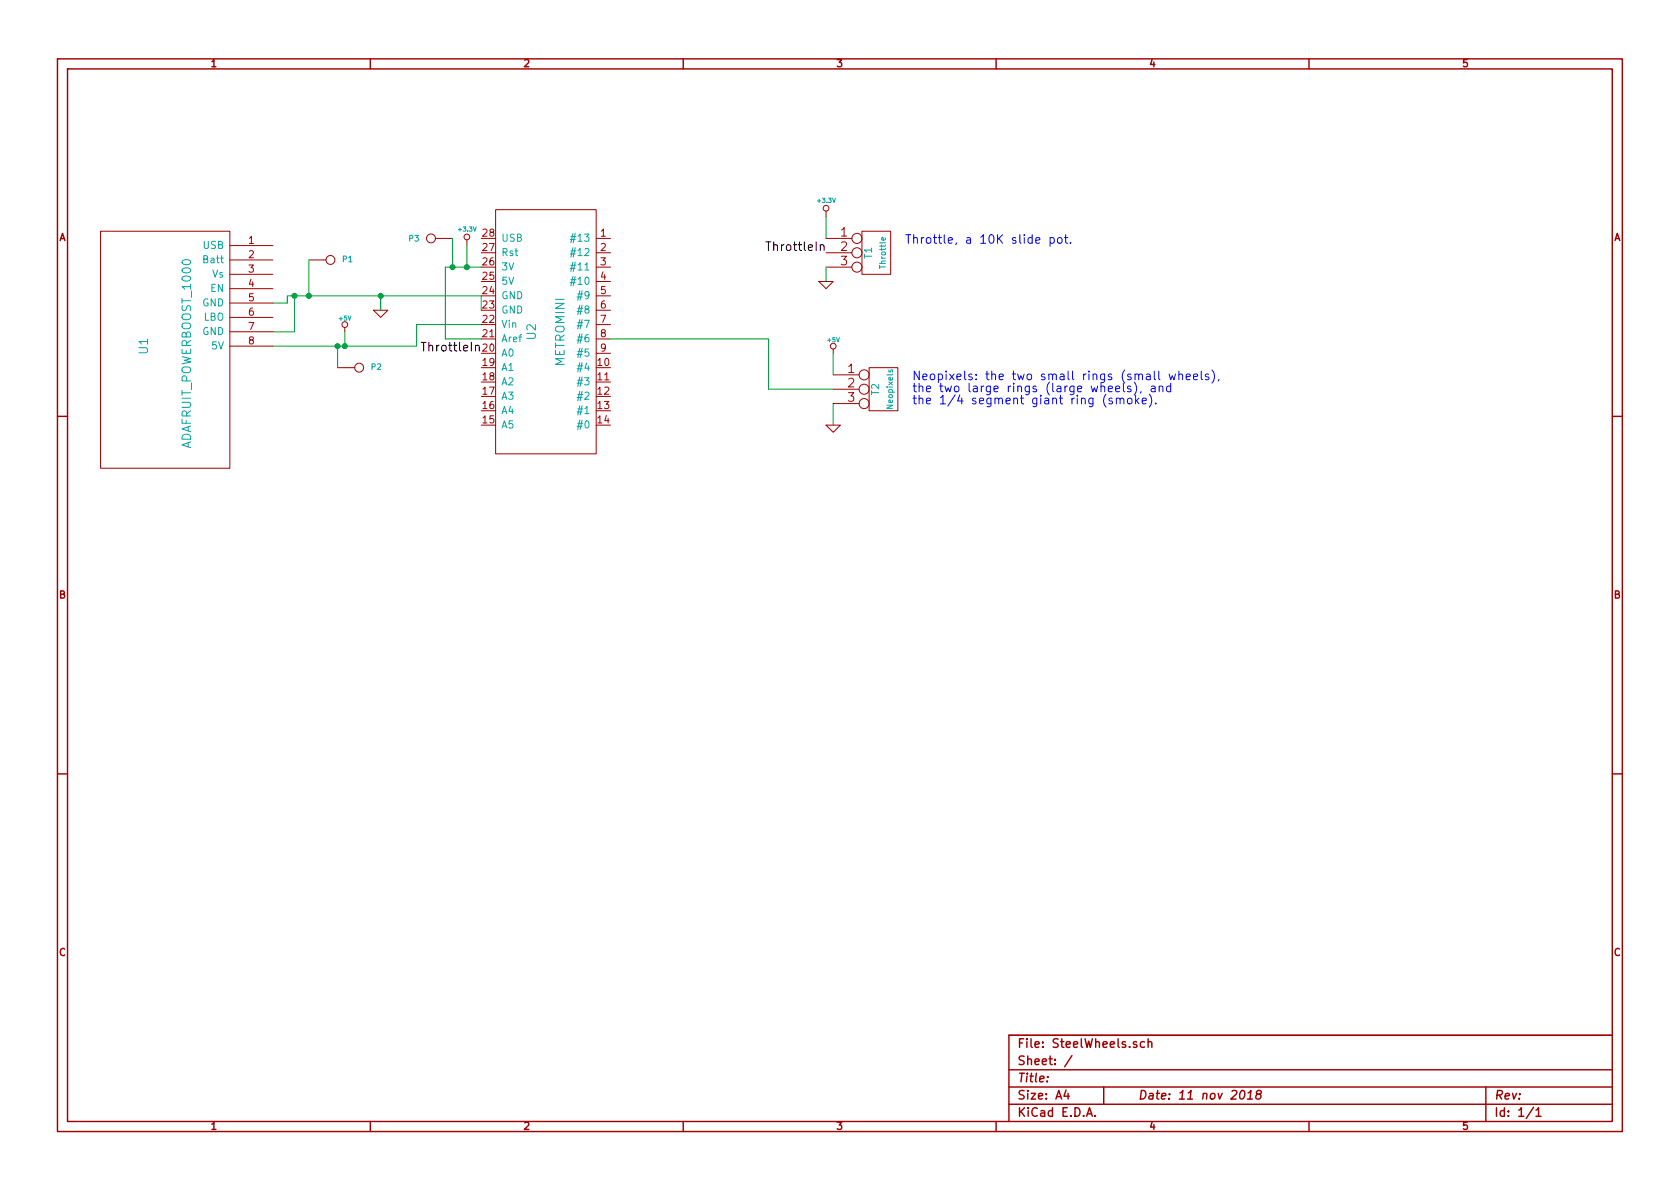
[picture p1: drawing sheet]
EESchema Schematic File Version 2
LIBS:power
LIBS:device
LIBS:transistors
LIBS:conn
LIBS:linear
LIBS:regul
LIBS:74xx
LIBS:cmos4000
LIBS:adc-dac
LIBS:memory
LIBS:xilinx
LIBS:special
LIBS:microcontrollers
LIBS:dsp
LIBS:microchip
LIBS:analog_switches
LIBS:motorola
LIBS:texas
LIBS:intel
LIBS:audio
LIBS:interface
LIBS:digital-audio
LIBS:philips
LIBS:display
LIBS:cypress
LIBS:siliconi
LIBS:opto
LIBS:atmel
LIBS:contrib
LIBS:valves
LIBS:adafruit_breakouts
LIBS:feather_m0_express
LIBS:metromini
LIBS:adafruit_powerboost_500
LIBS:SteelWheels-cache
EELAYER 27 0
EELAYER END
$Descr A4 11693 8268
encoding utf-8
Sheet 1 1
Title ""
Date "11 nov 2018"
Rev ""
Comp ""
Comment1 ""
Comment2 ""
Comment3 ""
Comment4 ""
$EndDescr
$Comp
L METROMINI U2
U 1 1
P 3800 2300
F 0 "U2" H 3800 2200 60  0000 C CNN
F 1 "METROMINI" H 3800 2400 60  0000 C CNN
F 2 "~" H 3800 2300 60  0000 C CNN
F 3 "~" H 3800 2300 60  0000 C CNN
	1    3800 2300
	0    1    1    0   
$EndComp
$Comp
L ADAFRUIT_POWERBOOST_1000 U1
U 1 1
P 1150 2400
F 0 "U1" H 1150 2250 60  0000 C CNN
F 1 "ADAFRUIT_POWERBOOST_1000" H 1200 2550 60  0000 C CNN
F 2 "~" H 1150 2400 60  0000 C CNN
F 3 "~" H 1150 2400 60  0000 C CNN
	1    1150 2400
	0    1    1    0   
$EndComp
$Comp
L CONN_3 T1
U 1 1
P 6100 1750
F 0 "T1" V 6050 1750 50  0000 C CNN
F 1 "Throttle" V 6150 1750 40  0000 C CNN
F 2 "~" H 6100 1750 60  0000 C CNN
F 3 "~" H 6100 1750 60  0000 C CNN
	1    6100 1750
	1    0    0    -1  
$EndComp
$Comp
L CONN_3 T2
U 1 1
P 6150 2700
F 0 "T2" V 6100 2700 50  0000 C CNN
F 1 "Neopixels" V 6200 2700 40  0000 C CNN
F 2 "~" H 6150 2700 60  0000 C CNN
F 3 "~" H 6150 2700 60  0000 C CNN
	1    6150 2700
	1    0    0    -1  
$EndComp
Wire Wire Line
	3350 1850 3100 1850
Wire Wire Line
	3100 1850 3100 2350
Wire Wire Line
	3100 2350 3350 2350
Wire Wire Line
	3350 2150 3350 2050
Wire Wire Line
	3350 2050 2000 2050
Wire Wire Line
	2000 2050 2000 2100
Wire Wire Line
	2000 2100 1900 2100
Wire Wire Line
	1900 2300 2050 2300
Wire Wire Line
	2050 2300 2050 2050
Connection ~ 2050 2050
Wire Wire Line
	1900 2400 2900 2400
Wire Wire Line
	2900 2400 2900 2250
Wire Wire Line
	2900 2250 3350 2250
$Comp
L +5V #PWR01
U 1 1
P 2400 2300
F 0 "#PWR01" H 2400 2390 20  0001 C CNN
F 1 "+5V" H 2400 2390 30  0000 C CNN
F 2 "" H 2400 2300 60  0000 C CNN
F 3 "" H 2400 2300 60  0000 C CNN
	1    2400 2300
	1    0    0    -1  
$EndComp
Wire Wire Line
	2400 2300 2400 2400
Connection ~ 2400 2400
$Comp
L CONN_1 P2
U 1 1
P 2500 2550
F 0 "P2" H 2580 2550 40  0000 L CNN
F 1 "CONN_1" H 2500 2605 30  0001 C CNN
F 2 "~" H 2500 2550 60  0000 C CNN
F 3 "~" H 2500 2550 60  0000 C CNN
	1    2500 2550
	1    0    0    -1  
$EndComp
Wire Wire Line
	2350 2550 2350 2400
Connection ~ 2350 2400
$Comp
L CONN_1 P1
U 1 1
P 2300 1800
F 0 "P1" H 2380 1800 40  0000 L CNN
F 1 "CONN_1" H 2300 1855 30  0001 C CNN
F 2 "~" H 2300 1800 60  0000 C CNN
F 3 "~" H 2300 1800 60  0000 C CNN
	1    2300 1800
	1    0    0    -1  
$EndComp
Wire Wire Line
	2150 1800 2150 2050
Connection ~ 2150 2050
$Comp
L CONN_1 P3
U 1 1
P 3000 1650
F 0 "P3" H 3080 1650 40  0000 L CNN
F 1 "CONN_1" H 3000 1705 30  0001 C CNN
F 2 "~" H 3000 1650 60  0000 C CNN
F 3 "~" H 3000 1650 60  0000 C CNN
	1    3000 1650
	-1   0    0    1   
$EndComp
Wire Wire Line
	3150 1650 3150 1850
Connection ~ 3150 1850
$Comp
L GND #PWR02
U 1 1
P 2650 2150
F 0 "#PWR02" H 2650 2150 30  0001 C CNN
F 1 "GND" H 2650 2080 30  0001 C CNN
F 2 "" H 2650 2150 60  0000 C CNN
F 3 "" H 2650 2150 60  0000 C CNN
	1    2650 2150
	1    0    0    -1  
$EndComp
Wire Wire Line
	2650 2150 2650 2050
Connection ~ 2650 2050
$Comp
L +3.3V #PWR03
U 1 1
P 3250 1700
F 0 "#PWR03" H 3250 1660 30  0001 C CNN
F 1 "+3.3V" H 3250 1810 30  0000 C CNN
F 2 "" H 3250 1700 60  0000 C CNN
F 3 "" H 3250 1700 60  0000 C CNN
	1    3250 1700
	1    0    0    -1  
$EndComp
Wire Wire Line
	3250 1700 3250 1850
Connection ~ 3250 1850
$Comp
L +3.3V #PWR04
U 1 1
P 5750 1500
F 0 "#PWR04" H 5750 1460 30  0001 C CNN
F 1 "+3.3V" H 5750 1610 30  0000 C CNN
F 2 "" H 5750 1500 60  0000 C CNN
F 3 "" H 5750 1500 60  0000 C CNN
	1    5750 1500
	1    0    0    -1  
$EndComp
Wire Wire Line
	5750 1500 5750 1650
$Comp
L GND #PWR05
U 1 1
P 5750 1950
F 0 "#PWR05" H 5750 1950 30  0001 C CNN
F 1 "GND" H 5750 1880 30  0001 C CNN
F 2 "" H 5750 1950 60  0000 C CNN
F 3 "" H 5750 1950 60  0000 C CNN
	1    5750 1950
	1    0    0    -1  
$EndComp
Wire Wire Line
	5750 1850 5750 1950
Text Label 3350 2450 2    60   ~ 0
ThrottleIn
Text Label 5750 1750 2    60   ~ 0
ThrottleIn
$Comp
L +5V #PWR06
U 1 1
P 5800 2450
F 0 "#PWR06" H 5800 2540 20  0001 C CNN
F 1 "+5V" H 5800 2540 30  0000 C CNN
F 2 "" H 5800 2450 60  0000 C CNN
F 3 "" H 5800 2450 60  0000 C CNN
	1    5800 2450
	1    0    0    -1  
$EndComp
$Comp
L GND #PWR07
U 1 1
P 5800 2950
F 0 "#PWR07" H 5800 2950 30  0001 C CNN
F 1 "GND" H 5800 2880 30  0001 C CNN
F 2 "" H 5800 2950 60  0000 C CNN
F 3 "" H 5800 2950 60  0000 C CNN
	1    5800 2950
	1    0    0    -1  
$EndComp
Wire Wire Line
	5800 2600 5800 2450
Wire Wire Line
	5800 2800 5800 2950
Wire Wire Line
	4250 2350 5350 2350
Wire Wire Line
	5350 2350 5350 2700
Wire Wire Line
	5350 2700 5800 2700
Text Notes 6300 1700 0    60   ~ 0
Throttle, a 10K slide pot. 
Text Notes 6350 2650 0    60   ~ 0
Neopixels: the two small rings (small wheels), \nthe two large rings (large wheels), and \nthe 1/4 segment giant ring (smoke).
$EndSCHEMATC
